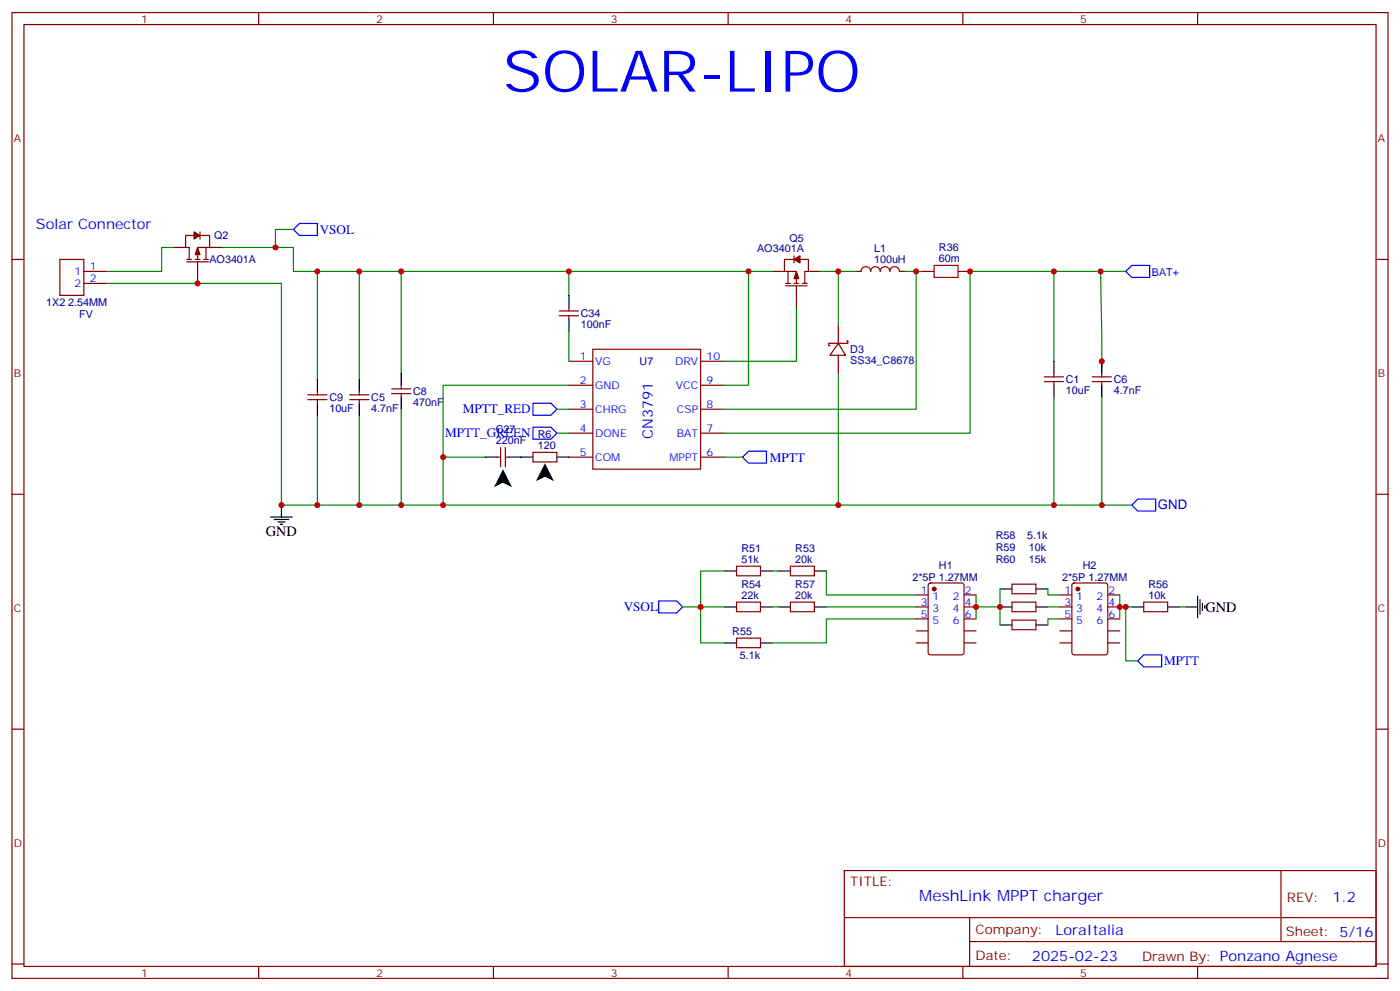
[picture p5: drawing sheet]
<svg xmlns="http://www.w3.org/2000/svg" width="412mm" height="292mm" viewBox="0 0 412 292" stroke-linecap="round" stroke-linejoin="round" font-family="sans-serif">
<g fill="none" stroke="#870000" stroke-width=".35">
<path d="M3.5 3.7h405.4v284.3h-405.4zM7.1 7.2h398.2v277.3h-398.2zM76.2 3.7v3.5M145.3 3.7v3.5M214.5 3.7v3.5M283.6 3.7v3.5M352.8 3.7v3.5M3.5 76.4h3.6M17.6 76.4h7.1v10.6h-7.1zM24.7 79.9h7M51.2 72.8h3.5M55 76.4h1.4"/>
<path d="M55 77.1h6.4M57.1 69.3h-2.4v3.5h1v3.6M57.5 76.4h1.4M58.2 77.1v6.3M58.9 69.3h2.8v3.5M58.9 68.3v2.1M60 76.4h1.4M60.7 72.8v3.6M61.7 72.8h-3.5v3.6M61.7 72.8h3.6M227.5 79.9h3.6M231.1 79.9h3.5v3.5"/>
<path d="M232.1 79.9v3.5M233.9 76.4h-2.8v3.5M233.9 75.3v2.1M235.7 76.4h2.4v3.5h-1v3.5M238.1 79.9h3.6M252.2 79.9h1.4a1.41 1.41 0 0 1 1.5-1.4 1.41 1.41 0 0 1 1.4 1.4 1.41 1.41 0 0 1 1.4-1.4 1.41 1.41 0 0 1 1.4 1.4 1.41 1.41 0 0 1 1.4-1.4 1.41 1.41 0 0 1 1.4 1.4 1.41 1.41 0 0 1 1.4-1.4 1.41 1.41 0 0 1 1.4 1.4h1.4M271.6 79.9h3.6M282.2 79.9h3.6M405.3 76.4h3.6M24.7 83.4h7M164.7 93h5.7M164.7 91.5h5.7"/>
<path d="M167.6 90.5v1M167.6 93v1M231.4 83.4h1.4M231.4 84.1h6.4M233.9 83.4h1.4M234.6 84.1v6.4M236.4 83.4h1.4M246.9 95.8v5.3M90.7 117.7h5.6M90.7 116.2h5.6M93.5 115.2v1M93.5 117.7v1"/>
<path d="M103 117.7h5.7M103 116.2h5.7M105.8 115.2v1M105.8 117.7v1M115.4 115.9h5.6M115.4 114.5h5.6M118.2 113.4v1.1M118.2 115.9v1M167.6 106.4h7M167.6 113.4h7M174.6 102.8h31.8v35.3h-31.8zM206.4 106.4h7"/>
<path d="M206.4 113.4h7M246.9 101.1l2.2 3.5h-4.6zM246.9 101.1h-2.8v.7h.4M246.9 104.6v5.3M249.4 100.4h.4v.7h-2.9M307.6 112.4h5.7M307.6 110.9h5.7M310.4 109.9v1M310.4 112.4v1M321.7 112.4h5.7M321.7 110.9h5.7M324.6 109.9v1"/>
<path d="M324.6 112.4v1M146.4 134.6h1.1M147.5 131.8v5.6M148.9 134.6h1M148.9 131.8v5.6M157 133.2h7v2.8h-7zM167.6 120.5h7M167.6 127.5h7M167.6 134.6h7M206.4 120.5h7M206.4 127.5h7M206.4 134.6h7"/>
<path d="M3.5 145.5h3.6M405.3 145.5h3.6M217 166.7h7v2.8h-7zM217 177.3h7v2.8h-7zM232.8 166.7h7.1v2.8h-7.1zM232.8 177.3h7.1v2.8h-7.1zM269.9 175.2h3.5M269.9 178.7h3.5M273.6 171.8l.5-.2h9.2l.6 .5 .1 20-.5 .6-9.4 .1-.6-.5-.1-20zM284 175.2h3.5M284 178.7h3.5M298.1 172h7.1v2.8h-7.1z"/>
<path d="M298.1 177.3h7.1v2.8h-7.1zM312.2 175.2h3.5M312.2 178.7h3.5M316 171.8l.4-.2h9.2l.7 .5v20l-.4 .6-9.5 .1-.6-.5-.1-20zM326.3 175.2h3.5M326.3 178.7h3.5M336.9 177.3h7.1v2.8h-7.1zM217 187.9h7v2.8h-7zM269.9 189.3h3.5M269.9 185.7h3.5M269.9 182.2h3.5M284 189.3h3.5"/>
<path d="M284 185.7h3.5M284 182.2h3.5M298.1 182.6h7.1v2.8h-7.1zM312.2 189.3h3.5M312.2 185.7h3.5M312.2 182.2h3.5M326.3 189.3h3.5M326.3 185.7h3.5M326.3 182.2h3.5M3.5 214.7h3.6M405.3 214.7h3.6M248.7 256.3h156.6v28.2h-156.6z"/>
<path d="M377.3 256.3v20.9M248.7 270.1h156.5M285.6 277.2h119.6M285.6 270.1v14.2M3.5 283.8h3.6M76.2 284.5v3.5M145.3 284.5v3.5M214.5 284.5v3.5M283.6 284.5v3.5M352.8 284.5v3.5M405.3 283.8h3.6"/>
</g>
<g fill="none" stroke="#008700" stroke-width=".35">
<path d="M51.2 72.8h-3.6v7.1h-15.9M65.3 72.8h21.1v7.1h7.1v31.8M86.4 67.6h-5.3v5.2M93.5 79.9h12.3v31.8M105.8 79.9h12.4v30M118.2 79.9h49.4v7.1M167.6 79.9h59.9M220.5 79.9v33.5h-7.1M241.7 79.9h10.5M246.9 79.9v15.9M266.3 79.9h5.3M269.9 79.9v40.6h-56.5"/>
<path d="M310.4 79.9h21.2M324.2 79.9l.4 28.2M31.7 83.4h51.2v65.3h10.6v-26.5M167.6 97.5v8.9M234.6 90.5v15.9h-21.2M167.6 113.4h-37.1v35.3h-12.3M246.9 109.9v38.8h63.5v-31.8M310.4 106.4v-26.5h-24.6v47.6h-72.4M324.6 116.9v31.8h-14.2M105.8 122.2v26.5h-12.3M118.2 120.5v28.2h-12.4M130.5 134.6h12.4"/>
<path d="M164 127.5h3.6M164 120.5h3.6M213.4 134.6h5.3M130.5 148.7h116.4M324.6 148.7h8.8M201.1 178.7h12.3M213.4 168.1h-7v21.2h7M227.5 178.7h1.8M227.5 168.1h1.8M243.4 168.1v7.1h26.5M243.4 178.7h26.5M287.5 175.2v3.5h7.1"/>
<path d="M287.5 178.7v3.5M294.6 173.4v10.6M308.7 173.4v1.8h3.5M308.7 178.7h3.5M329.8 175.2v3.5h3.6M329.8 178.7v3.5M331.6 178.7v15.9h3.5M347.5 178.7h1.7M269.9 182.2h-26.5v7.1h-15.9M312.2 182.2h-3.5v1.8"/>
</g>
<path d="M86.4 67.6l1.8-1.8h5.3v3.5h-5.3zM333.4 78.1h5.3v3.6h-5.3l-1.8-1.8zM157 118.7h5.3l1.7 1.8-1.7 1.7h-5.3zM157 125.8h5.3l1.7 1.7-1.7 1.8h-5.3zM218.7 134.6l1.8-1.8h5.3v3.5h-5.3zM333.4 148.7l1.7-1.8h5.3v3.6h-5.3zM194 176.9h5.3l1.8 1.8-1.8 1.7h-5.3zM335.1 194.6l1.8-1.8h5.3v3.5h-5.3z" fill="none" stroke="#00f" stroke-width=".35"/>
<g fill="none" stroke="#000" stroke-width=".35">
<path d="M167.6 87v3.5M167.6 94v3.5M93.5 111.7v3.5M93.5 118.7v3.5M105.8 111.7v3.5M105.8 118.7v3.5M118.2 109.9v3.5M118.2 116.9v3.6M310.4 106.4v3.5M310.4 113.4v3.5M324.6 106.4v3.5M324.6 113.4v3.5"/>
<path d="M142.9 134.6h3.5M149.9 134.6h7.1M164 134.6h3.6M79.7 152.2h6.4M80.8 152.9h4.2M81.8 153.6h2.2M82.5 154.3h.8M82.9 148.7v3.5M213.4 178.7h3.6M213.4 168.1h3.6M224 178.7h3.5M224 168.1h3.5"/>
<path d="M229.3 178.7h3.5M229.3 168.1h3.5M239.9 178.7h3.5M239.9 168.1h3.5M294.6 178.7h3.5M294.6 173.4h3.5M305.2 178.7h3.5M305.2 173.4h3.5M333.4 178.7h3.5M344 178.7h3.5M349.2 178.7h3.6M352.8 175.5v6.4"/>
<path d="M353.5 176.6v4.2M354.2 177.6v2.1M354.9 178.3v.7M213.4 189.3h3.6M224 189.3h3.5M294.6 184h3.5M305.2 184h3.5"/>
</g>
<path d="M148.2 138.1l2.6 5.3-2.6-1.3-2.7 1.3zM160.5 136.3l2.7 5.3-2.7-1.3-2.6 1.3z" fill="#000"/>
<path d="M275.2 78.1h7v3.6h-7z" fill="none" stroke="#a10000" stroke-width=".35"/>
<g fill="#870000" stroke="#870000" stroke-width=".35">
<path d="M234.6 79.9l.7 2.1h-1.4z"/>
<path d="M233.9 76.4l1.8-1.1v2.1z"/>
<path d="M58.2 72.8l.7 2.2h-1.4z"/>
<path d="M57.1 68.3l1.8 1-1.8 1.1z"/>
<circle cx="317.5" cy="173.4" r=".53"/>
<circle cx="275.2" cy="173.4" r=".53"/>
</g>
<g fill="#c00">
<circle cx="269.9" cy="79.9" r=".88"/>
<circle cx="324.2" cy="79.9" r=".88"/>
<circle cx="310.4" cy="79.9" r=".88"/>
<circle cx="130.5" cy="134.6" r=".88"/>
<circle cx="285.8" cy="79.9" r=".88"/>
<circle cx="324.6" cy="106.4" r=".88"/>
<circle cx="310.4" cy="148.7" r=".88"/>
<circle cx="324.6" cy="148.7" r=".88"/>
<circle cx="82.9" cy="148.7" r=".88"/>
<circle cx="93.5" cy="148.7" r=".88"/>
<circle cx="105.8" cy="148.7" r=".88"/>
<circle cx="118.2" cy="148.7" r=".88"/>
<circle cx="130.5" cy="148.7" r=".88"/>
<circle cx="246.9" cy="148.7" r=".88"/>
<circle cx="246.9" cy="79.9" r=".88"/>
<circle cx="206.4" cy="178.7" r=".88"/>
<circle cx="294.6" cy="178.7" r=".88"/>
<circle cx="287.5" cy="178.7" r=".88"/>
<circle cx="58.2" cy="83.4" r=".88"/>
<circle cx="81.1" cy="72.8" r=".88"/>
<circle cx="93.5" cy="79.9" r=".88"/>
<circle cx="105.8" cy="79.9" r=".88"/>
<circle cx="118.2" cy="79.9" r=".88"/>
<circle cx="167.6" cy="79.9" r=".88"/>
<circle cx="220.5" cy="79.9" r=".88"/>
<circle cx="329.8" cy="178.7" r=".88"/>
<circle cx="331.6" cy="178.7" r=".88"/>
</g>
<text font-size="16.9" fill="#00f" x="148.1" y="27">SOLAR-LIPO</text>
<text font-size="4.6" fill="#00f" x="270.8" y="265.3">MeshLink MPPT charger</text>
<g font-size="4.2" fill="#00f">
<text x="10.6" y="67.6">Solar Connector</text>
<text x="192.3" y="129.3" transform="rotate(-90 192.3 129.3)">CN3791</text>
<text x="392.5" y="265.6">1.2</text>
<text x="310.9" y="275.1">LoraItalia</text>
<text x="304" y="282.9">2025-02-23</text>
</g>
<g font-size="4.2">
<text x="78.3" y="157.9">GND</text>
<text x="355.1" y="180.1">GND</text>
</g>
<g font-size="3.9" fill="#00f">
<text x="94.2" y="68.9">VSOL</text>
<text x="136.3" y="121.7">MPTT_RED</text>
<text x="131.1" y="128.8">MPTT_GREEN</text>
<text x="226.7" y="135.9">MPTT</text>
<text x="341.1" y="149.9">GND</text>
<text x="183.7" y="179.9">VSOL</text>
<text x="342.9" y="195.8">MPTT</text>
</g>
<g font-size="3.9" fill="#800">
<text x="250.5" y="260.9">TITLE:</text>
<text x="379.1" y="265.6">REV:</text>
<text x="287.4" y="275.1">Company:</text>
<text x="378.7" y="275.7">Sheet: 5/16</text>
<text x="287.4" y="282.8">Date:</text>
<text x="336.4" y="282.8">Drawn By: Ponzano Agnese</text>
</g>
<g font-size="3.2" fill="#800">
<text x="41.6" y="6.7">1</text>
<text x="110.8" y="6.7">2</text>
<text x="179.9" y="6.7">3</text>
<text x="249.1" y="6.7">4</text>
<text x="318.2" y="6.7">5</text>
<text x="4.1" y="41.8">A</text>
<text x="405.9" y="41.8">A</text>
<text x="4.1" y="110.9">B</text>
<text x="405.9" y="110.9">B</text>
<text x="4.1" y="180.1">C</text>
<text x="405.9" y="180.1">C</text>
<text x="4.1" y="249.2">D</text>
<text x="405.9" y="249.2">D</text>
<text x="41.6" y="287.5">1</text>
<text x="110.8" y="287.5">2</text>
<text x="179.9" y="287.5">3</text>
<text x="249.1" y="287.5">4</text>
<text x="318.2" y="287.5">5</text>
</g>
<g font-size="3.2" fill="#000080">
<text x="63.1" y="70.5">Q2</text>
<text x="232.6" y="71.1">Q5</text>
<text x="61.7" y="77.5">AO3401A</text>
<text x="223" y="74.3">AO3401A</text>
<text x="257.5" y="77.4">100uH</text>
<text x="257.5" y="74.3">L1</text>
<text x="276.6" y="77.1">60m</text>
<text x="276.6" y="74">R36</text>
<text x="13.6" y="90">1X2 2.54MM</text>
<text x="23.3" y="93.7">FV</text>
<text x="171.1" y="93.4">C34</text>
<text x="171.1" y="96.6">100nF</text>
<text x="188.4" y="107.5">U7</text>
<text x="250.5" y="107.1">SS34_C8678</text>
<text x="250.5" y="104">D3</text>
<text x="314" y="112.8">C1</text>
<text x="328.1" y="112.8">C6</text>
<text x="97" y="118.1">C9</text>
<text x="109.4" y="118.1">C5</text>
<text x="121.7" y="119.5">470nF</text>
<text x="121.7" y="116.4">C8</text>
<text x="314" y="116">10uF</text>
<text x="328.1" y="116">4.7nF</text>
<text x="97" y="121.3">10uF</text>
<text x="109.4" y="121.3">4.7nF</text>
<text x="146.1" y="130.7">220nF</text>
<text x="146.1" y="127.5">C27</text>
<text x="158.4" y="129">R6</text>
<text x="158.4" y="132.1">120</text>
<text x="293.3" y="158.6">R58</text>
<text x="302.6" y="158.7">5.1k</text>
<text x="218.4" y="165.6">51k</text>
<text x="218.4" y="162.5">R51</text>
<text x="234.3" y="165.6">20k</text>
<text x="234.3" y="162.5">R53</text>
<text x="276.6" y="167.4">H1</text>
<text x="293.3" y="162.2">R59</text>
<text x="293.3" y="165.7">R60</text>
<text x="303" y="162.2">10k</text>
<text x="303" y="165.7">15k</text>
<text x="318.9" y="167.4">H2</text>
<text x="218.4" y="173.1">R54</text>
<text x="234.3" y="173">R57</text>
<text x="268.8" y="171">2*5P 1.27MM</text>
<text x="312.9" y="171">2*5P 1.27MM</text>
<text x="338.3" y="173">R56</text>
<text x="218.4" y="176.2">22k</text>
<text x="234.3" y="176.2">20k</text>
<text x="338.3" y="176.2">10k</text>
<text x="215.7" y="186.9">R55</text>
<text x="217.9" y="194">5.1k</text>
</g>
<g font-size="3.2" fill="#00f">
<text x="22" y="81">1</text>
<text x="26.5" y="79.6">1</text>
<text x="26.5" y="83.1">2</text>
<text x="339.3" y="81.3">BAT+</text>
<text x="22" y="84.5">2</text>
<text x="170.8" y="106">1</text>
<text x="175.3" y="107.4">VG</text>
<text x="198.9" y="107.4">DRV</text>
<text x="208.1" y="106">10</text>
<text x="170.8" y="113.1">2</text>
<text x="208.1" y="113.1">9</text>
<text x="175.3" y="114.5">GND</text>
<text x="199.1" y="114.5">VCC</text>
<text x="170.8" y="120.1">3</text>
<text x="175.3" y="121.5">CHRG</text>
<text x="199.4" y="121.5">CSP</text>
<text x="208.1" y="120.1">8</text>
<text x="170.8" y="127.2">4</text>
<text x="175.3" y="128.6">DONE</text>
<text x="199.4" y="128.6">BAT</text>
<text x="208.1" y="127.2">7</text>
<text x="170.8" y="134.2">5</text>
<text x="175.3" y="135.6">COM</text>
<text x="197.2" y="135.6">MPPT</text>
<text x="208.1" y="134.2">6</text>
<text x="271.2" y="174.8">1</text>
<text x="271.2" y="178.3">3</text>
<text x="274.7" y="176.6">1</text>
<text x="280.7" y="176.6">2</text>
<text x="284.2" y="178.3">4</text>
<text x="284.2" y="174.8">2</text>
<text x="313.5" y="174.8">1</text>
<text x="313.5" y="178.3">3</text>
<text x="317" y="176.6">1</text>
<text x="323" y="176.6">2</text>
<text x="326.5" y="178.3">4</text>
<text x="326.5" y="174.8">2</text>
<text x="271.2" y="181.9">5</text>
<text x="274.7" y="180.1">3</text>
<text x="274.7" y="183.6">5</text>
<text x="280.7" y="183.6">6</text>
<text x="280.7" y="180.1">4</text>
<text x="284.2" y="181.9">6</text>
<text x="313.5" y="181.9">5</text>
<text x="317" y="180.1">3</text>
<text x="317" y="183.6">5</text>
<text x="323" y="183.6">6</text>
<text x="323" y="180.1">4</text>
<text x="326.5" y="181.9">6</text>
</g>
</svg>
